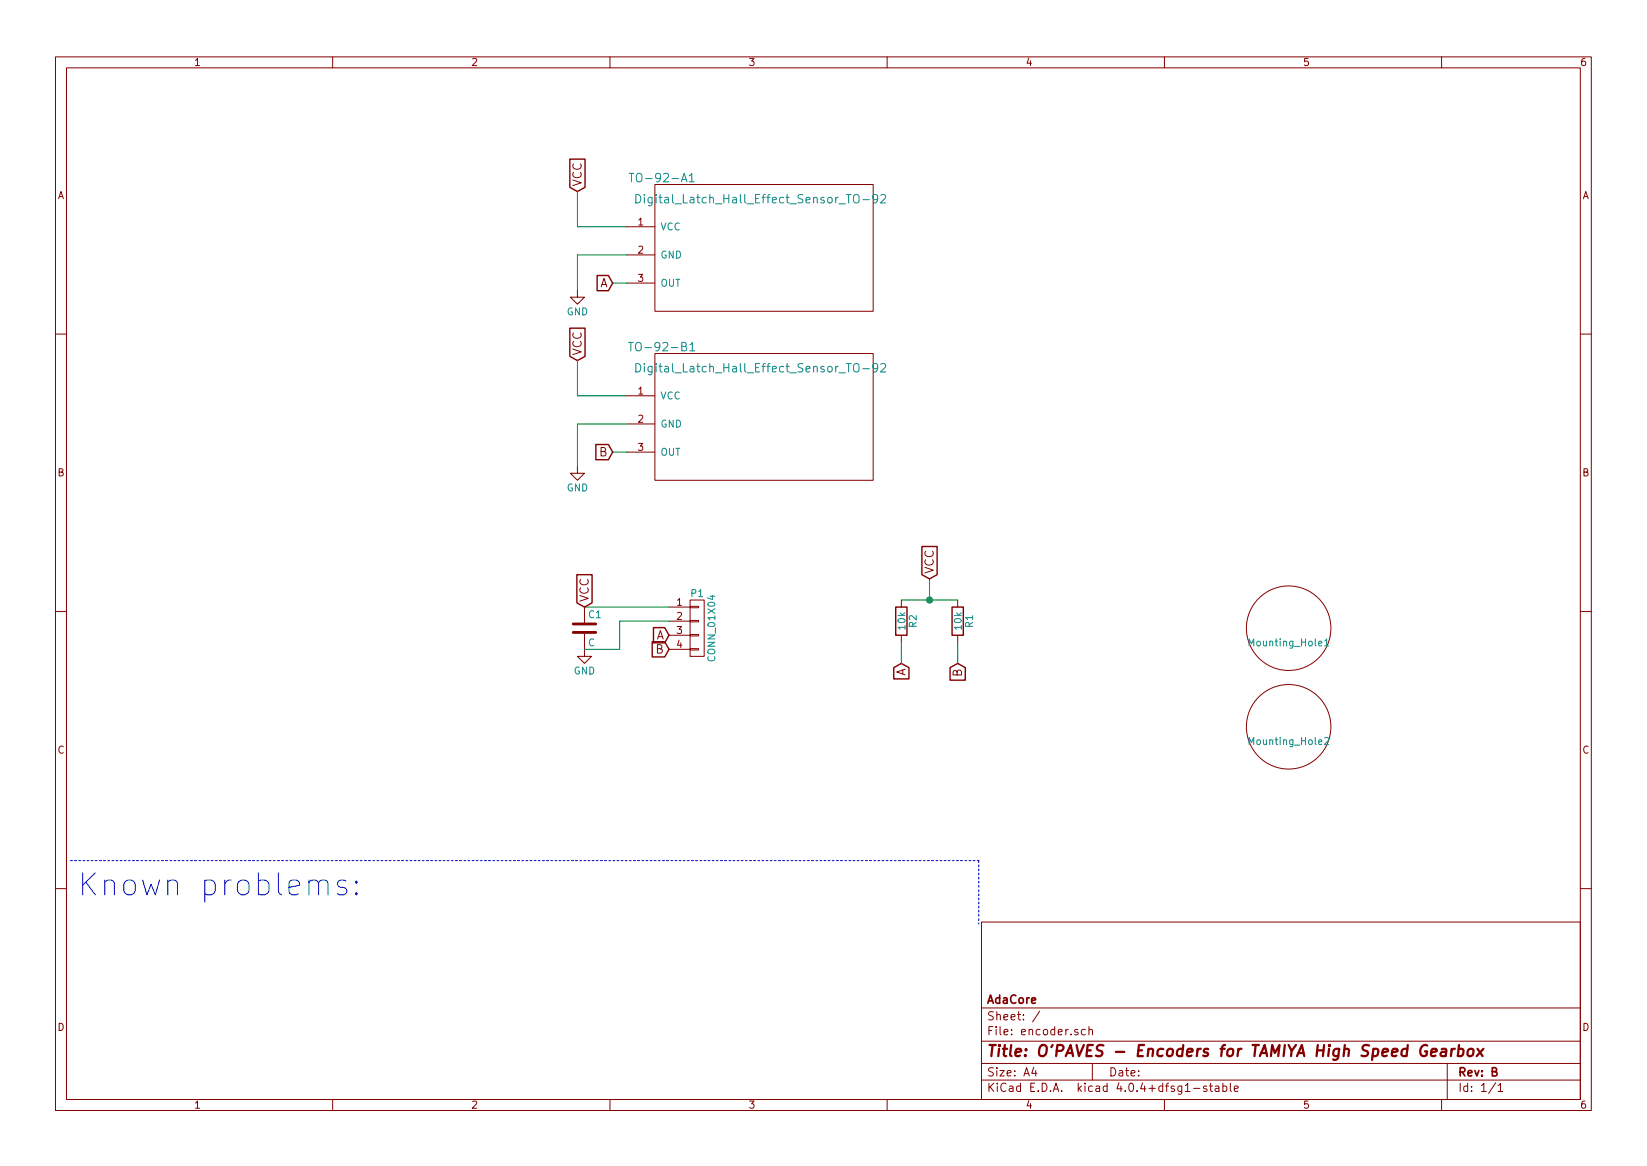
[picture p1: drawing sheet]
EESchema Schematic File Version 2
LIBS:power
LIBS:device
LIBS:transistors
LIBS:conn
LIBS:linear
LIBS:regul
LIBS:74xx
LIBS:cmos4000
LIBS:adc-dac
LIBS:memory
LIBS:xilinx
LIBS:microcontrollers
LIBS:dsp
LIBS:microchip
LIBS:analog_switches
LIBS:motorola
LIBS:texas
LIBS:intel
LIBS:audio
LIBS:interface
LIBS:digital-audio
LIBS:philips
LIBS:display
LIBS:cypress
LIBS:siliconi
LIBS:opto
LIBS:atmel
LIBS:contrib
LIBS:valves
LIBS:OPAVES_components
LIBS:74xgxx
LIBS:ac-dc
LIBS:actel
LIBS:Altera
LIBS:analog_devices
LIBS:battery_management
LIBS:bbd
LIBS:brooktre
LIBS:cmos_ieee
LIBS:dc-dc
LIBS:diode
LIBS:elec-unifil
LIBS:ESD_Protection
LIBS:ftdi
LIBS:gennum
LIBS:graphic
LIBS:hc11
LIBS:ir
LIBS:Lattice
LIBS:logo
LIBS:maxim
LIBS:microchip_dspic33dsc
LIBS:microchip_pic10mcu
LIBS:microchip_pic12mcu
LIBS:microchip_pic16mcu
LIBS:microchip_pic18mcu
LIBS:microchip_pic32mcu
LIBS:motor_drivers
LIBS:msp430
LIBS:nordicsemi
LIBS:nxp_armmcu
LIBS:onsemi
LIBS:Oscillators
LIBS:powerint
LIBS:Power_Management
LIBS:pspice
LIBS:references
LIBS:relays
LIBS:rfcom
LIBS:sensors
LIBS:silabs
LIBS:stm8
LIBS:stm32
LIBS:supertex
LIBS:switches
LIBS:transf
LIBS:ttl_ieee
LIBS:video
LIBS:Worldsemi
LIBS:Xicor
LIBS:Zilog
LIBS:encoder-cache
EELAYER 25 0
EELAYER END
$Descr A4 11693 8268
encoding utf-8
Sheet 1 1
Title "O'PAVES - Encoders for TAMIYA High Speed Gearbox"
Date ""
Rev "B"
Comp "AdaCore"
Comment1 ""
Comment2 ""
Comment3 ""
Comment4 ""
$EndDescr
$Comp
L R R1
U 1 1
P 6800 4400
F 0 "R1" V 6880 4400 50  0000 C CNN
F 1 "10k" V 6800 4400 50  0000 C CNN
F 2 "Resistors_SMD:R_0805_HandSoldering" V 6730 4400 50  0001 C CNN
F 3 "" H 6800 4400 50  0000 C CNN
	1    6800 4400
	1    0    0    -1  
$EndComp
$Comp
L C C1
U 1 1
P 4150 4450
F 0 "C1" H 4175 4550 50  0000 L CNN
F 1 "C" H 4175 4350 50  0000 L CNN
F 2 "Capacitors_SMD:C_0805_HandSoldering" H 4188 4300 50  0001 C CNN
F 3 "" H 4150 4450 50  0000 C CNN
	1    4150 4450
	1    0    0    -1  
$EndComp
$Comp
L R R2
U 1 1
P 6400 4400
F 0 "R2" V 6480 4400 50  0000 C CNN
F 1 "10k" V 6400 4400 50  0000 C CNN
F 2 "Resistors_SMD:R_0805_HandSoldering" V 6330 4400 50  0001 C CNN
F 3 "" H 6400 4400 50  0000 C CNN
	1    6400 4400
	1    0    0    -1  
$EndComp
Text GLabel 4100 1350 1    60   Input ~ 0
VCC
Text GLabel 4100 2550 1    60   Input ~ 0
VCC
$Comp
L GND #PWR01
U 1 1
P 4100 3300
F 0 "#PWR01" H 4100 3050 50  0001 C CNN
F 1 "GND" H 4100 3150 50  0000 C CNN
F 2 "" H 4100 3300 50  0000 C CNN
F 3 "" H 4100 3300 50  0000 C CNN
	1    4100 3300
	1    0    0    -1  
$EndComp
$Comp
L GND #PWR02
U 1 1
P 4100 2050
F 0 "#PWR02" H 4100 1800 50  0001 C CNN
F 1 "GND" H 4100 1900 50  0000 C CNN
F 2 "" H 4100 2050 50  0000 C CNN
F 3 "" H 4100 2050 50  0000 C CNN
	1    4100 2050
	1    0    0    -1  
$EndComp
$Comp
L CONN_01X04 P1
U 1 1
P 4950 4450
F 0 "P1" H 4950 4700 50  0000 C CNN
F 1 "CONN_01X04" V 5050 4450 50  0000 C CNN
F 2 "Pin_Headers:Pin_Header_Straight_1x04" H 4950 4450 50  0001 C CNN
F 3 "" H 4950 4450 50  0000 C CNN
	1    4950 4450
	1    0    0    -1  
$EndComp
Text GLabel 4150 4300 1    60   Input ~ 0
VCC
$Comp
L GND #PWR03
U 1 1
P 4150 4600
F 0 "#PWR03" H 4150 4350 50  0001 C CNN
F 1 "GND" H 4150 4450 50  0000 C CNN
F 2 "" H 4150 4600 50  0000 C CNN
F 3 "" H 4150 4600 50  0000 C CNN
	1    4150 4600
	1    0    0    -1  
$EndComp
Wire Wire Line
	4100 1600 4450 1600
Wire Wire Line
	4100 1350 4100 1600
Wire Wire Line
	4100 2800 4450 2800
Wire Wire Line
	4100 2550 4100 2800
Wire Wire Line
	4750 4300 4150 4300
Wire Wire Line
	4750 4400 4400 4400
Wire Wire Line
	4400 4400 4400 4600
Wire Wire Line
	4400 4600 4150 4600
Text GLabel 4750 4500 0    60   Input ~ 0
A
Text GLabel 4750 4600 0    60   Input ~ 0
B
Text GLabel 4350 2000 0    60   Input ~ 0
A
Text GLabel 4350 3200 0    60   Input ~ 0
B
Wire Wire Line
	6800 4250 6400 4250
Wire Wire Line
	6600 4250 6600 4100
Connection ~ 6600 4250
Text GLabel 6600 4100 1    60   Input ~ 0
VCC
Text GLabel 6400 4700 3    60   Input ~ 0
A
Text GLabel 6800 4700 3    60   Input ~ 0
B
Wire Wire Line
	6800 4700 6800 4550
Wire Wire Line
	6400 4700 6400 4550
$Comp
L CIRCLE2 Mounting_Hole1
U 1 1
P 9150 4450
F 0 "Mounting_Hole1" H 9200 4500 50  0001 C CNN
F 1 "Mounting_Hole1" H 9150 4350 50  0000 C CNN
F 2 "Mounting_Holes:MountingHole_6.4mm_M6_DIN965" H 9150 4450 60  0001 C CNN
F 3 "" H 9150 4450 60  0001 C CNN
	1    9150 4450
	1    0    0    -1  
$EndComp
$Comp
L CIRCLE2 Mounting_Hole2
U 1 1
P 9150 5150
F 0 "Mounting_Hole2" H 9200 5200 50  0001 C CNN
F 1 "Mounting_Hole2" H 9150 5050 50  0000 C CNN
F 2 "Mounting_Holes:MountingHole_6.4mm_M6_DIN965" H 9150 5150 60  0001 C CNN
F 3 "" H 9150 5150 60  0001 C CNN
	1    9150 5150
	1    0    0    -1  
$EndComp
$Comp
L Digital_Latch_Hall_Effect_Sensor_TO-92 TO-92-A1
U 1 1
P 4650 1300
F 0 "TO-92-A1" H 4700 1350 60  0000 C CNN
F 1 "Digital_Latch_Hall_Effect_Sensor_TO-92" H 5400 1200 60  0000 C CNN
F 2 "OPAVES:DRV5013_Hall_Sensor_TO-92_Inline" H 4650 1300 60  0001 C CNN
F 3 "" H 4650 1300 60  0001 C CNN
	1    4650 1300
	1    0    0    -1  
$EndComp
$Comp
L Digital_Latch_Hall_Effect_Sensor_TO-92 TO-92-B1
U 1 1
P 4650 2500
F 0 "TO-92-B1" H 4700 2550 60  0000 C CNN
F 1 "Digital_Latch_Hall_Effect_Sensor_TO-92" H 5400 2400 60  0000 C CNN
F 2 "OPAVES:DRV5013_Hall_Sensor_TO-92_Inline" H 4650 2500 60  0001 C CNN
F 3 "" H 4650 2500 60  0001 C CNN
	1    4650 2500
	1    0    0    -1  
$EndComp
Wire Wire Line
	4350 3200 4450 3200
Wire Wire Line
	4450 3000 4100 3000
Wire Wire Line
	4100 3000 4100 3300
Wire Wire Line
	4100 2050 4100 1800
Wire Wire Line
	4100 1800 4450 1800
Wire Wire Line
	4350 2000 4450 2000
Text Notes 550  6350 0    157  ~ 0
Known problems:\n
Wire Notes Line
	500  6100 6950 6100
Wire Notes Line
	6950 6100 6950 6550
$EndSCHEMATC
